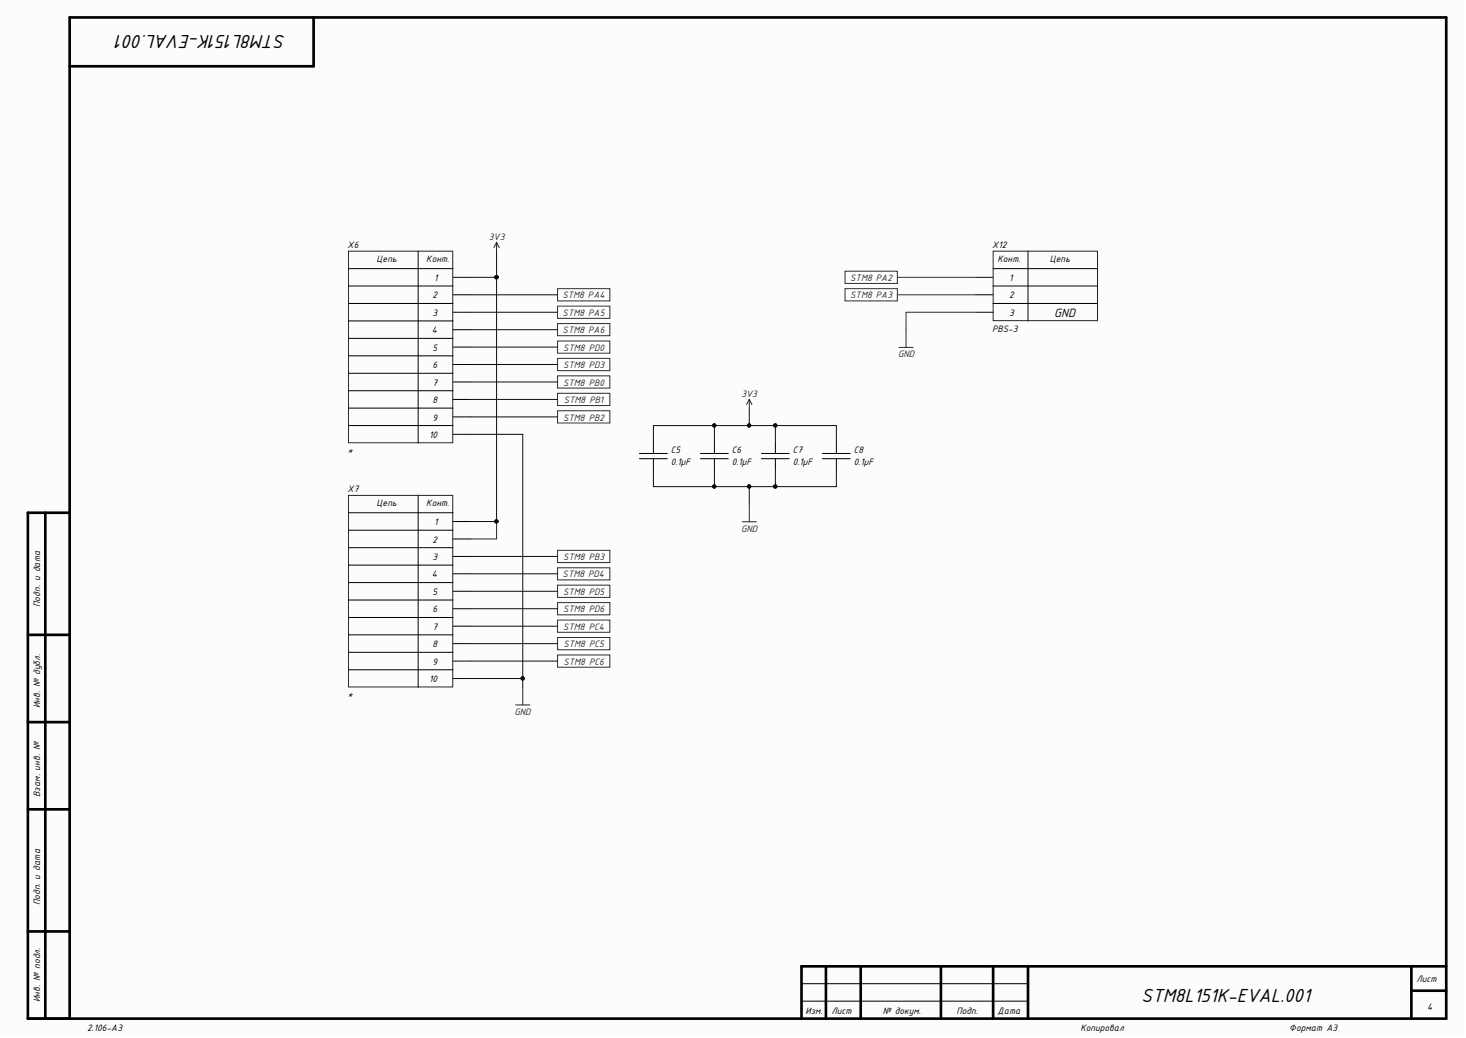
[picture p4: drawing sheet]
<svg xmlns="http://www.w3.org/2000/svg" width="420mm" height="297mm" viewBox="0 0 420 297" stroke-linecap="round" stroke-linejoin="round" font-family="sans-serif">
<path d="M0 0h419v296.4h-419z" fill="#fcfcfc"/>
<g fill="none" stroke="#000" stroke-width=".76">
<path d="M89.8 5v14h-69.9M13 146.7v144.8M19.9 146.7h-11.9v144.8h406.1v-286.5h-394.2v286.5M8 181.7h11.9M8 206.7h11.9M8 231.6h11.9M8 266.5h11.9M236.5 276.5v15M246.5 276.5v15M269.4 276.5v15M284.4 276.5v15M294.4 276.5v15"/>
<path d="M404.2 276.5v15M414.1 276.5h-184.6v15M404.2 283.5h9.9"/>
</g>
<g fill="none" stroke="#000" stroke-width=".29">
<path d="M99.8 76.9h29.9M119.7 71.9v54.9M129.7 79.4h5M99.8 81.8h29.9M99.8 86.8h29.9M99.8 91.8h29.9M99.8 96.8h29.9M129.7 84.4h5M129.7 89.4h5M129.7 94.3h5M129.7 99.3h5M99.8 101.8h29.9"/>
<path d="M99.8 106.8h29.9M99.8 111.8h29.9M99.8 116.8h29.9M129.7 104.3h5M129.7 109.3h5M129.7 114.3h5M129.7 119.3h5M99.8 121.8h29.9M129.7 124.3h5M183.1 131.3h8M183.1 129.8h8M187.1 126.8v3"/>
<path d="M187.1 131.3v3M200.6 131.3h8M200.6 129.8h8M204.6 126.8v3M204.6 131.3v3M218 131.3h8M218 129.8h8M222 126.8v3M222 131.3v3M235.5 131.3h8M235.5 129.8h8M239.5 126.8v3"/>
<path d="M239.5 131.3v3M99.8 146.7h29.9M99.8 151.7h29.9M99.8 156.7h29.9M119.7 141.8v54.9M129.7 149.2h5M129.7 154.2h5M129.7 159.2h5M99.8 161.7h29.9M99.8 166.7h29.9M99.8 171.7h29.9M99.8 176.7h29.9"/>
<path d="M129.7 164.2h5M129.7 169.2h5M129.7 174.2h5M129.7 179.2h5M99.8 181.7h29.9M99.8 186.7h29.9M99.8 191.7h29.9M129.7 184.2h5M129.7 189.2h5M129.7 194.2h5M229.5 286.5h64.9M229.5 281.5h64.9"/>
</g>
<path d="M99.8 71.9h29.9v54.8h-29.9zM142.2 69.3l-.8 1.6M142.2 69.3l.8 1.6M142.2 69.3v2.6M214.6 114.3l-.8 1.5M214.6 114.3l.7 1.5M214.6 114.3v2.5M99.8 141.8h29.9v54.8h-29.9zM212.5 149.3h4.1M214.6 144.2v5.1M149.7 196.7v5M147.7 201.7h4" fill="none" stroke="#262626" stroke-width=".29"/>
<g fill="#fefefe" stroke="#2e2e2e" stroke-width=".29">
<path d="M159.7 82.6h14.9v3.5h-14.9z" fill-rule="evenodd"/>
<path d="M159.7 87.6h14.9v3.5h-14.9z" fill-rule="evenodd"/>
<path d="M159.7 92.6h14.9v3.5h-14.9z" fill-rule="evenodd"/>
<path d="M159.7 177.4h14.9v3.5h-14.9z" fill-rule="evenodd"/>
<path d="M159.7 182.4h14.9v3.5h-14.9z" fill-rule="evenodd"/>
<path d="M159.7 187.4h14.9v3.5h-14.9z" fill-rule="evenodd"/>
<path d="M159.7 107.6h14.9v3.5h-14.9z" fill-rule="evenodd"/>
<path d="M159.7 112.6h14.9v3.5h-14.9z" fill-rule="evenodd"/>
<path d="M159.7 117.5h14.9v3.5h-14.9z" fill-rule="evenodd"/>
<path d="M159.7 157.5h14.9v3.5h-14.9z" fill-rule="evenodd"/>
<path d="M159.7 97.6h14.9v3.5h-14.9z" fill-rule="evenodd"/>
<path d="M159.7 102.6h14.9v3.5h-14.9z" fill-rule="evenodd"/>
<path d="M159.7 162.5h14.9v3.5h-14.9z" fill-rule="evenodd"/>
<path d="M159.7 167.5h14.9v3.4h-14.9z" fill-rule="evenodd"/>
<path d="M159.7 172.4h14.9v3.5h-14.9z" fill-rule="evenodd"/>
</g>
<g fill="none" stroke="#0e0e0e" stroke-width=".29">
<path d="M134.7 79.4h7.5M142.2 79.4v69.8h-7.5M142.2 71.9v7.5M134.7 84.4h25M134.7 89.4h25M134.7 94.3h25M134.7 99.3h25M134.7 104.3h25M134.7 109.3h25M134.7 114.3h25M134.7 119.3h25M214.6 116.8v5"/>
<path d="M134.7 124.3h15v72.4M187.1 126.8v-5h52.4v5M187.1 134.3v5h52.4v-5M204.6 121.8v5M204.6 134.3v5M214.6 139.3v4.9M222 121.8v5M222 134.3v5M134.7 159.2h25M134.7 164.2h25M134.7 169.2h25M134.7 174.2h25"/>
<path d="M134.7 179.2h25M134.7 184.2h25M134.7 189.2h25M134.7 194.2h15"/>
</g>
<g fill="#0e0e0e" stroke="#0e0e0e" stroke-width=".29">
<circle cx="149.7" cy="194.1" r=".47"/>
<circle cx="142.2" cy="149.2" r=".47"/>
<circle cx="142.2" cy="79.3" r=".47"/>
<circle cx="204.5" cy="121.7" r=".47"/>
<circle cx="214.5" cy="121.7" r=".47"/>
<circle cx="222" cy="121.7" r=".47"/>
<circle cx="222" cy="139.2" r=".47"/>
<circle cx="214.5" cy="139.2" r=".47"/>
<circle cx="204.5" cy="139.2" r=".47"/>
</g>
<path d="M142.2 149.2v5h-7.5" fill="none" stroke="#2e2e2e" stroke-width=".29"/>
<g fill="#fefefe" stroke="#2e2e2e" stroke-width=".29">
<path d="M242 77.6h15v3.5h-15z" fill-rule="evenodd"/>
<path d="M242 82.6h15v3.5h-15z" fill-rule="evenodd"/>
</g>
<path d="M279.4 79.4h5M284.4 76.9h30M294.4 71.9v19.9M279.4 84.4h5M279.4 89.4h5M284.4 81.8h30M284.4 86.8h30" fill="none" stroke="#000" stroke-width=".29"/>
<path d="M284.4 71.9h29.9v19.9h-29.9zM257.4 99.4h4.1M259.5 94.3v5.1" fill="none" stroke="#262626" stroke-width=".29"/>
<path d="M257 79.4h22.4M257 84.4h22.4M279.4 89.4h-19.9v4.9" fill="none" stroke="#2e2e2e" stroke-width=".29"/>
<g font-size="5.8">
<text x="81.9" y="9.9" transform="rotate(-180 81.9 9.9)">STM8L151K-EVAL.001</text>
<text x="326.8" y="286.6">STM8L151K-EVAL.001</text>
</g>
<text font-size="3.7" x="301.9" y="90.7">GND</text>
<g font-size="2.9">
<text x="99.5" y="70.9">X6</text>
<text x="284.1" y="70.9">X12</text>
<text x="107.8" y="74.9">Цепь</text>
<text x="122.1" y="74.9">Конт.</text>
<text x="285.7" y="74.9">Конт.</text>
<text x="300.6" y="74.9">Цепь</text>
<text x="124.3" y="80.4">1</text>
<text x="288.9" y="80.4">1</text>
<text x="123.9" y="85.4">2</text>
<text x="288.9" y="85.4">2</text>
<text x="123.7" y="95.3">4</text>
<text x="123.9" y="90.3">3</text>
<text x="284.1" y="94.9">PBS-3</text>
<text x="288.9" y="90.3">3</text>
<text x="123.9" y="100.3">5</text>
<text x="123.9" y="105.3">6</text>
<text x="123.9" y="110.4">7</text>
<text x="123.9" y="115.4">8</text>
<text x="122.9" y="125.3">10</text>
<text x="123.9" y="120.4">9</text>
<text x="99.5" y="129.8">*</text>
<text x="192.1" y="129.6">C5</text>
<text x="209.5" y="129.6">C6</text>
<text x="227" y="129.6">C7</text>
<text x="244.5" y="129.6">C8</text>
<text x="192.1" y="133.1">0.1µF</text>
<text x="209.5" y="133.1">0.1µF</text>
<text x="227" y="133.1">0.1µF</text>
<text x="244.5" y="133.1">0.1µF</text>
<text x="99.5" y="140.7">X7</text>
<text x="107.8" y="144.8">Цепь</text>
<text x="122.1" y="144.8">Конт.</text>
<text x="123.9" y="155.3">2</text>
<text x="124.3" y="150.3">1</text>
<text x="123.9" y="160.2">3</text>
<text x="123.7" y="165.2">4</text>
<text x="11.5" y="173.7" transform="rotate(-90 11.5 173.7)">Подп. и дата</text>
<text x="123.9" y="170.2">5</text>
<text x="123.9" y="175.2">6</text>
<text x="123.9" y="180.2">7</text>
<text x="123.9" y="185.2">8</text>
<text x="123.9" y="190.2">9</text>
<text x="122.9" y="195.2">10</text>
<text x="11.5" y="202.7" transform="rotate(-90 11.5 202.7)">Инв. № дубл.</text>
<text x="99.5" y="199.7">*</text>
<text x="11.5" y="228.1" transform="rotate(-90 11.5 228.1)">Взам. инв. №</text>
<text x="11.5" y="259" transform="rotate(-90 11.5 259)">Подп. и дата</text>
<text x="405.6" y="281">Лист</text>
<text x="11.5" y="286.7" transform="rotate(-90 11.5 286.7)">Инв. № подл.</text>
<text x="230.7" y="290.1">Изм.</text>
<text x="238.1" y="290.1">Лист</text>
<text x="252.8" y="290.1">№ докум.</text>
<text x="273.9" y="290.1">Подп.</text>
<text x="285.7" y="290.1">Дата</text>
<text x="408.7" y="289.1">4</text>
<text x="24.9" y="295.1">2.106-A3</text>
<text x="309.4" y="295.1">Копировал</text>
<text x="369.2" y="295.1">Формат А3</text>
</g>
<g font-size="2.9" fill="#262626">
<text x="140" y="68.6">3V3</text>
<text x="243.5" y="80.4">STM8 PA2</text>
<text x="161" y="85.4">STM8 PA4</text>
<text x="243.5" y="85.4">STM8 PA3</text>
<text x="161.1" y="90.3">STM8 PA5</text>
<text x="161.1" y="95.3">STM8 PA6</text>
<text x="161.3" y="100.3">STM8 PD0</text>
<text x="161.3" y="105.3">STM8 PD3</text>
<text x="257.2" y="102.2">GND</text>
<text x="161.3" y="110.4">STM8 PB0</text>
<text x="212.3" y="113.5">3V3</text>
<text x="161.5" y="115.4">STM8 PB1</text>
<text x="161.3" y="120.4">STM8 PB2</text>
<text x="212.2" y="152.1">GND</text>
<text x="161.3" y="160.2">STM8 PB3</text>
<text x="161.1" y="165.2">STM8 PD4</text>
<text x="161.3" y="170.2">STM8 PD5</text>
<text x="161.3" y="175.2">STM8 PD6</text>
<text x="161.3" y="180.2">STM8 PC4</text>
<text x="161.4" y="185.2">STM8 PC5</text>
<text x="161.4" y="190.2">STM8 PC6</text>
<text x="147.3" y="204.5">GND</text>
</g>
</svg>
